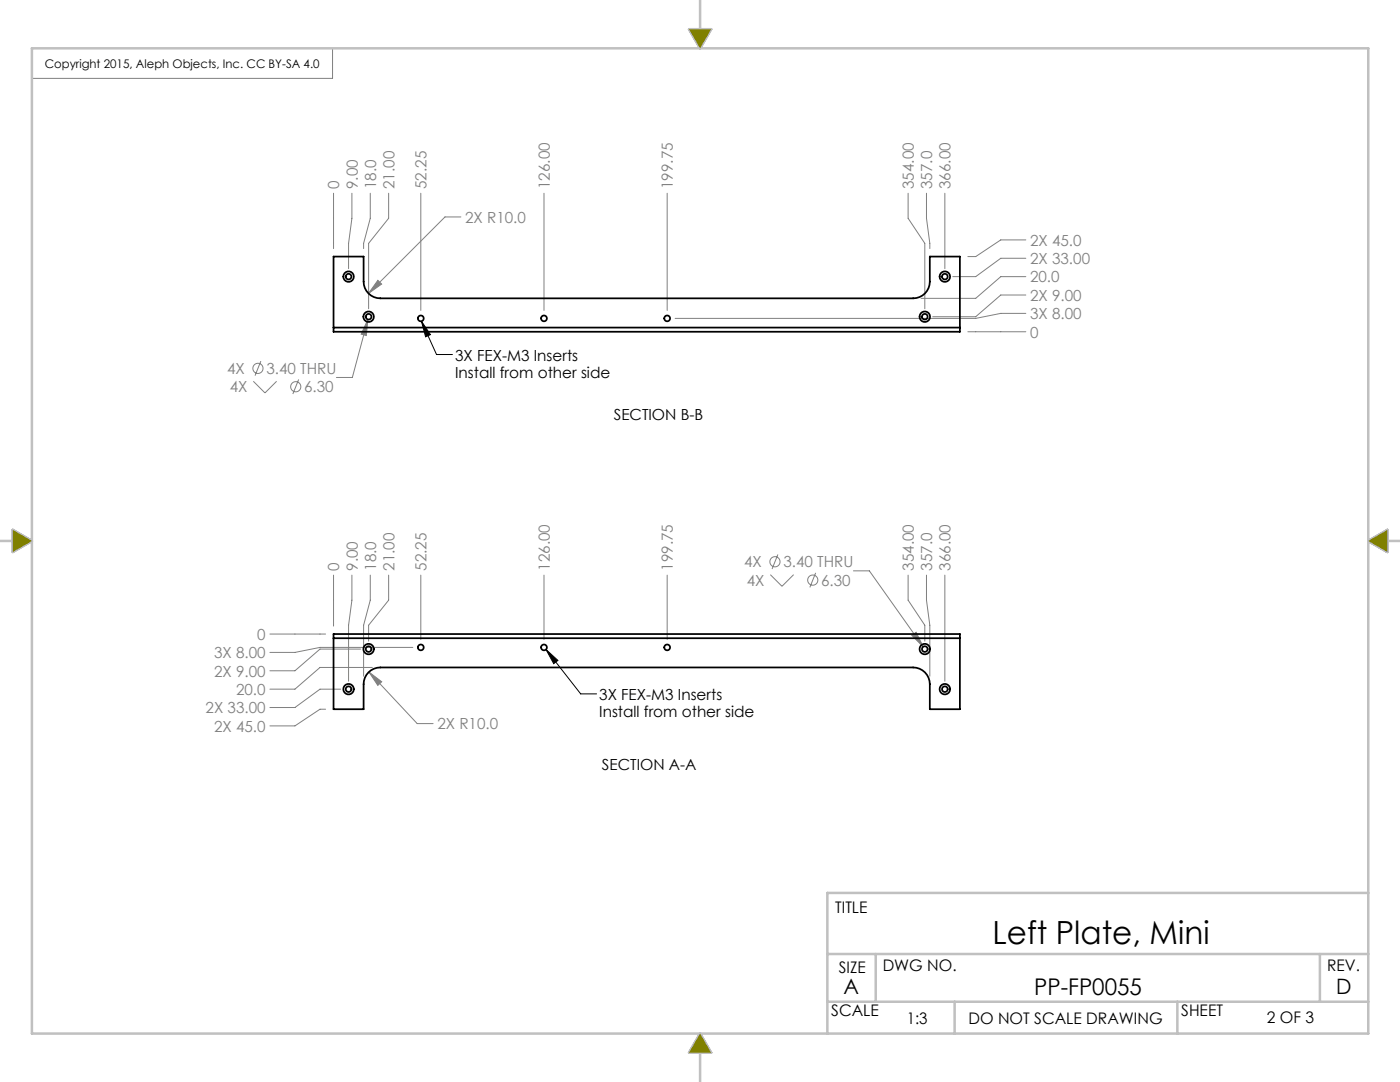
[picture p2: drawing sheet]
<svg xmlns="http://www.w3.org/2000/svg" width="279mm" height="216mm" viewBox="0 0 279 216" stroke-linecap="round" stroke-linejoin="round" font-family="sans-serif">
<path d="M66.4 9.6v6h-60" fill="none" stroke="#808080" stroke-width=".2"/>
<g fill="none" stroke="#c0c0c0" stroke-width=".5">
<path d="M139.7 0v5.8M6.4 9.6h266.7v196.6h-266.7zM137.5 5.8h4.4l-2.2 3.8zM0 107.9h2.6M2.6 105.7l3.8 2.2-3.8 2.2zM273.1 107.9l3.8-2.2v4.4zM276.9 107.9h2.5M273.1 178.2h-108v28M165.1 199.9h108M165.1 190.4h108M174.8 190.4v9.5M190.5 199.9v6.3"/>
<path d="M235 199.9v6.3M263.4 190.4v9.5M139.7 210v5.9M139.7 206.2l2.2 3.8h-4.4z"/>
</g>
<path d="M137.5 5.8l2.2 3.8 2.2-3.8zM273.1 107.9l3.8-2.2v4.4zM139.7 206.2l2.2 3.8h-4.4zM2.6 105.7l3.8 2.2-3.8 2.2z" fill-rule="evenodd" fill="#808000"/>
<g fill="none" stroke="#808080" stroke-width=".2">
<path d="M66.6 38.6v11M70.2 38.6v5l-.6 5v5M73.9 38.6v5l-1.3 5v1M77.6 38.6v5l-4 5v13M84 38.6v23.3M108.6 38.6v23.3M133.1 38.6v23.3M181.2 38.6v5l3.4 5v13M184.9 38.6v5l.7 5v1M188.6 38.6v15M75.4 55.9l.8 .8-2.7 1.9zM92 43.3h-3.2l-15.3 15.3"/>
<path d="M204.7 51.5h-5l-5 3.7h-4.5M204.7 55.2h-5l-5 4.3h-10.9M204.7 47.9h-5l-5 3.3h-1.5M204.7 58.9h-5l-5 4.3h-8.5M50.6 76.1l2.3 2.3 2.3-2.3M52.1 72.1l-1.2 2.9M59.6 75.7l-1.2 2.9M73.4 63.7l-.3 3.2-1-.2zM73.4 63.7l-3.1 11.6h-3.2M193.2 66.2h11.5M204.7 62.5h-5l-5 1h-60M66.6 114.8v10.1"/>
<path d="M70.2 114.8v5l-.6 5v11.1M73.9 114.8v5l-1.3 5v10.1M77.6 114.8v5l-4 5v3.1M84 114.8v12.8M108.6 114.8v12.8M133.1 114.8v12.8M153.7 114.7l2.4 2.3 2.3-2.3M155.2 110.6l-1.1 2.9M162.8 114.3l-1.2 2.9M170.3 113.9h3.2l10.7 15.2M181.2 114.8v5l3.4 5v3.1M184.9 114.8v5l.7 5v10.1"/>
<path d="M188.6 114.8v21.1M53.9 126.5h11.1M68 137.5h-4.1l-5 3.7h-5M72 129.5h-8.1l-5 4.3h-5M73.6 134.1l2.6 1.9-.8 .8zM73.6 134.1l9.7 10.3h3.1M74.3 133.2h-10.4l-5 4.3h-5M82.4 129.2h-18.5l-5 1h-5M182 126.8l.8-.6 1.4 2.9zM65 141.5h-1.1l-5 3.3h-5"/>
<circle cx="51.5" cy="73.5" r="1.02"/>
<circle cx="59" cy="77.2" r="1.02"/>
<circle cx="154.7" cy="112.1" r="1.02"/>
<circle cx="162.2" cy="115.8" r="1.02"/>
</g>
<path d="M84.1 64.1l3 6.6h3.2M84.1 64.1l1.8 2.7-1 .4zM109 129.6l6.9 8.9h3.2M109 129.6l2.3 2.2-.8 .6z" fill="none" stroke="#000" stroke-width=".2"/>
<path d="M84.1 64.1l1.8 2.7-1 .4zM109 129.6l2.3 2.2-.8 .6z" fill="#000"/>
<path d="M75.4 55.9l-1.9 2.7 2.7-1.9zM73.4 63.7l-1.3 3 1 .2zM73.6 134.1l1.8 2.7 .8-.8zM182 126.8l2.2 2.3-1.4-2.9z" fill="#808080"/>
<g fill="none" stroke="#000" stroke-width=".35">
<path d="M66.6 65.4v-14.2h6v5a3.3 3.3 0 0 0 3.3 3.3h106.3a3.3 3.3 0 0 0 3.4-3.3v-5h6v14.2M66.6 65.4v.8h125v-.8M66.6 65.4h125M66.6 127.3v-.8h125v.8M66.6 127.3v14.2h6v-5a3.3 3.3 0 0 1 3.3-3.3h106.3a3.3 3.3 0 0 1 3.4 3.3v5h6v-14.2M66.6 127.3h125"/>
<circle cx="69.6" cy="55.2" r="1.05"/>
<circle cx="69.6" cy="55.2" r=".57"/>
<circle cx="188.6" cy="55.2" r="1.05"/>
<circle cx="188.6" cy="55.2" r=".57"/>
<circle cx="73.6" cy="63.2" r="1.05"/>
<circle cx="73.6" cy="63.2" r=".57"/>
<circle cx="84" cy="63.5" r=".58"/>
<circle cx="108.6" cy="63.5" r=".58"/>
<circle cx="133.1" cy="63.5" r=".58"/>
<circle cx="184.6" cy="63.2" r=".57"/>
<circle cx="184.6" cy="63.2" r="1.05"/>
<circle cx="69.6" cy="137.5" r="1.05"/>
<circle cx="69.6" cy="137.5" r=".57"/>
<circle cx="73.6" cy="129.5" r="1.05"/>
<circle cx="73.6" cy="129.5" r=".57"/>
<circle cx="84" cy="129.2" r=".58"/>
<circle cx="108.6" cy="129.2" r=".58"/>
<circle cx="133.1" cy="129.2" r=".58"/>
<circle cx="184.6" cy="129.5" r=".57"/>
<circle cx="184.6" cy="129.5" r="1.05"/>
<circle cx="188.6" cy="137.5" r="1.05"/>
<circle cx="188.6" cy="137.5" r=".57"/>
</g>
<text font-size="6.4" x="198.1" y="188.4">Left Plate, Mini</text>
<text font-size="4.6" x="206.4" y="198.5">PP-FP0055</text>
<g font-size="4.2">
<text x="168.4" y="198.4">A</text>
<text x="266.7" y="198.4">D</text>
</g>
<g font-size="3.2">
<text x="166.7" y="182.1">TITLE</text>
<text x="167.4" y="194.1">SIZE</text>
<text x="176.2" y="193.8">DWG NO.</text>
<text x="264.9" y="193.8">REV.</text>
<text x="165.9" y="202.8">SCALE</text>
<text x="235.8" y="202.8">SHEET</text>
<text x="181" y="204.4">1:3</text>
<text x="193.3" y="204.3">DO NOT SCALE DRAWING</text>
<text x="252.8" y="204">2 OF 3</text>
</g>
<g font-size="3" fill="#808080">
<text x="67.7" y="37.7" transform="rotate(-90 67.7 37.7)">0</text>
<text x="71.4" y="37.7" transform="rotate(-90 71.4 37.7)">9.00</text>
<text x="75" y="37.7" transform="rotate(-90 75 37.7)">18.0</text>
<text x="78.7" y="37.7" transform="rotate(-90 78.7 37.7)">21.00</text>
<text x="85.1" y="37.7" transform="rotate(-90 85.1 37.7)">52.25</text>
<text x="109.7" y="37.7" transform="rotate(-90 109.7 37.7)">126.00</text>
<text x="134.3" y="37.7" transform="rotate(-90 134.3 37.7)">199.75</text>
<text x="182.4" y="37.7" transform="rotate(-90 182.4 37.7)">354.00</text>
<text x="186" y="37.7" transform="rotate(-90 186 37.7)">357.0</text>
<text x="189.7" y="37.7" transform="rotate(-90 189.7 37.7)">366.00</text>
<text x="92.8" y="44.4">2X R10.0</text>
<text x="205.6" y="52.7">2X 33.00</text>
<text x="205.6" y="49">2X 45.0</text>
<text x="205.6" y="56.4">20.0</text>
<text x="205.6" y="63.7">3X 8.00</text>
<text x="205.6" y="60">2X 9.00</text>
<text x="205.6" y="67.4">0</text>
<text x="45.3" y="74.6">4X</text>
<text x="53.2" y="74.6">3.40 THRU</text>
<text x="45.8" y="78.3">4X</text>
<text x="60.7" y="78.3">6.30</text>
<text x="67.7" y="113.9" transform="rotate(-90 67.7 113.9)">0</text>
<text x="71.4" y="113.9" transform="rotate(-90 71.4 113.9)">9.00</text>
<text x="75" y="113.9" transform="rotate(-90 75 113.9)">18.0</text>
<text x="78.7" y="113.9" transform="rotate(-90 78.7 113.9)">21.00</text>
<text x="85.1" y="113.9" transform="rotate(-90 85.1 113.9)">52.25</text>
<text x="109.7" y="113.9" transform="rotate(-90 109.7 113.9)">126.00</text>
<text x="134.3" y="113.9" transform="rotate(-90 134.3 113.9)">199.75</text>
<text x="148.5" y="113.2">4X</text>
<text x="156.3" y="113.2">3.40 THRU</text>
<text x="182.4" y="113.9" transform="rotate(-90 182.4 113.9)">354.00</text>
<text x="186.1" y="113.9" transform="rotate(-90 186.1 113.9)">357.0</text>
<text x="189.7" y="113.9" transform="rotate(-90 189.7 113.9)">366.00</text>
<text x="149" y="116.9">4X</text>
<text x="163.9" y="116.9">6.30</text>
<text x="42.7" y="131.3">3X 8.00</text>
<text x="51.3" y="127.7">0</text>
<text x="42.7" y="135">2X 9.00</text>
<text x="41" y="142.3">2X 33.00</text>
<text x="47.1" y="138.7">20.0</text>
<text x="42.7" y="146">2X 45.0</text>
<text x="87.3" y="145.5">2X R10.0</text>
</g>
<g font-size="3">
<text x="90.8" y="72">3X FEX-M3 Inserts</text>
<text x="90.8" y="75.3">Install from other side</text>
<text x="122.5" y="83.8">SECTION B-B</text>
<text x="119.6" y="139.8">3X FEX-M3 Inserts</text>
<text x="119.6" y="143">Install from other side</text>
<text x="120.1" y="153.7">SECTION A-A</text>
</g>
<text font-size="2.4" x="8.9" y="13.6">Copyright 2015, Aleph Objects, Inc. CC BY-SA 4.0</text>
</svg>
